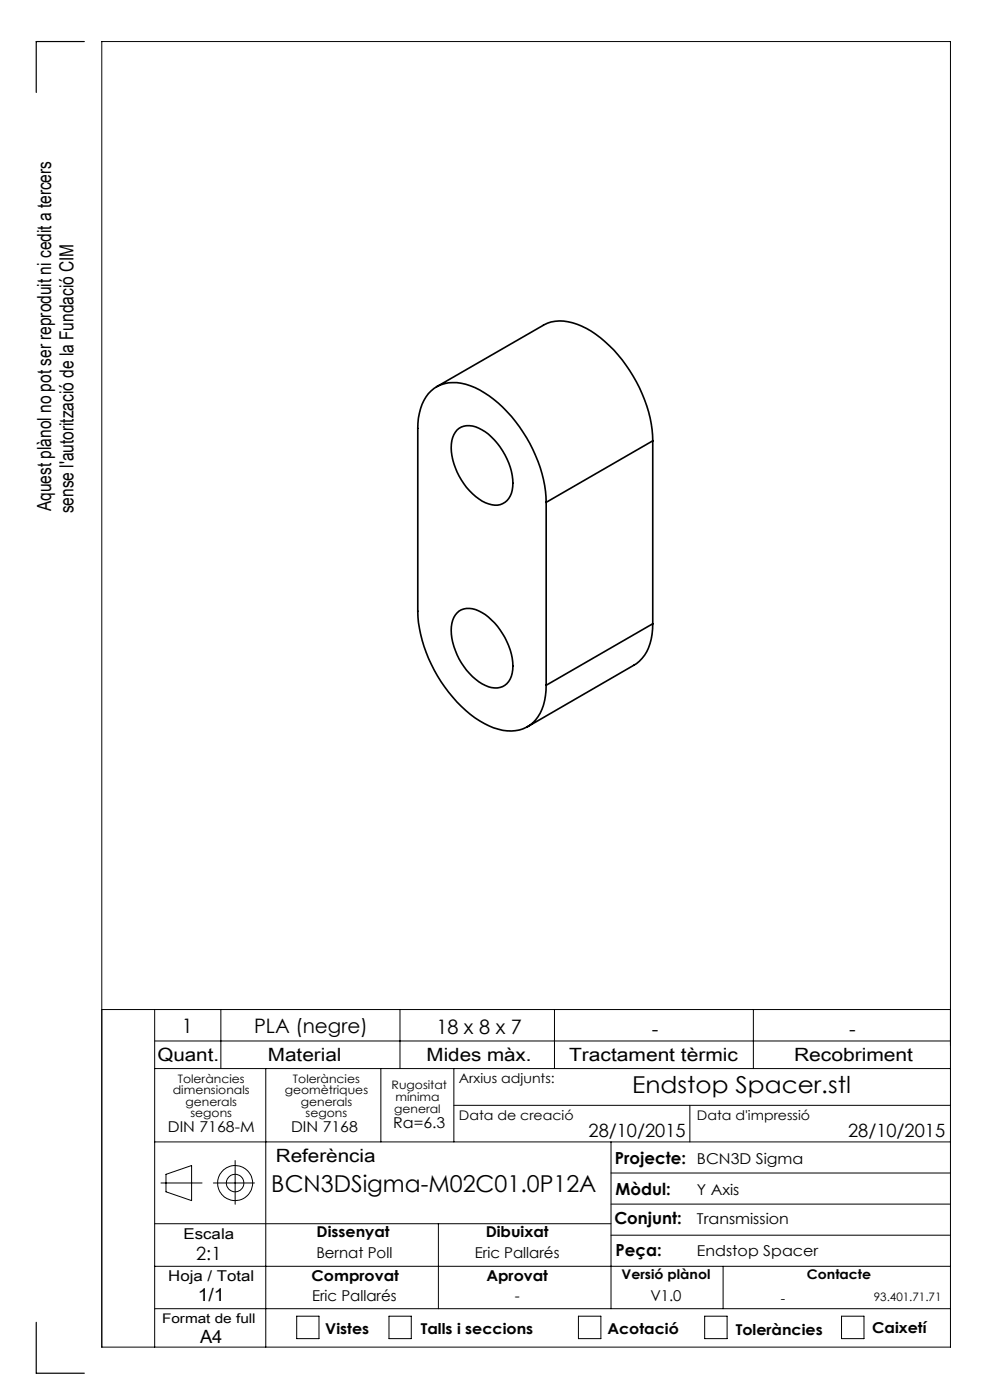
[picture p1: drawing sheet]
<svg xmlns="http://www.w3.org/2000/svg" width="210mm" height="297mm" viewBox="0 0 210 297" stroke-linecap="round" stroke-linejoin="round" font-family="sans-serif">
<g fill="none" stroke="#000" stroke-width=".21">
<path d="M21.6 214.2h180M32.8 214.2v71.6M46.8 214.2v12.5M84.8 214.2v12.5M117.6 214.2v12.5M159.8 214.2v12.5M32.8 220.8h168.8M32.8 226.7h168.8M56.4 226.7v59.1M80.8 226.7v15.5M96.3 226.7v15.5M96.3 234.5h105.3"/>
<path d="M146.3 234.5v7.7M32.8 259.6h96.8M32.8 242.2h168.8M34.1 251h8.8M35.2 249.1l5.4-1.8v7.4l-5.4-1.9zM45.3 251h8.7M49.9 246.2v9.3M93 259.6v18M129.6 242.2v35.4M129.6 255.4h72M129.6 248.8h72M32.8 277.6h168.8"/>
<path d="M32.8 268.6h168.8M62.9 279.2h4.8v4.8h-4.8zM82.5 279.2h4.7v4.8h-4.7zM122.7 279.2h4.8v4.8h-4.8zM129.6 262h72M149.5 279.2h4.7v4.8h-4.7zM153.4 268.6v9M178.5 279.2h4.8v4.8h-4.8zM21.6 285.8h180v-277h-180v277"/>
<circle cx="49.9" cy="251" r="3.7"/>
<circle cx="49.9" cy="251" r="1.86"/>
</g>
<path d="M17.9 8.8h-10.2v10.8M7.7 280.5v10.8h10.2" fill="none" stroke="#000" stroke-width=".25"/>
<path d="M92.6 82.1l22.7-13.1a8.6 8.6 0 0 1 8.1 .2 27.5 27.5 0 0 1 12.8 14.3 25.2 25.2 0 0 1 2.3 10M96.9 91.2a4.2 4.2 0 0 1 5.3 0 14.2 14.2 0 0 1 6.6 12.1 3.8 3.8 0 0 1-5.9 3.3 14 14 0 0 1-7.2-12.4 5.1 5.1 0 0 1 1.2-3zM138.5 93.5l-22.6 13.1M138.5 93.5v38.8M115.9 106.6a29.9 29.9 0 0 0-14.2-23.9 9.4 9.4 0 0 0-8.9-.8 9.2 9.2 0 0 0-4.1 7.8l-.1 39.9a30.2 30.2 0 0 0 13.1 23.3 10.5 10.5 0 0 0 9.2 1.7 8.2 8.2 0 0 0 4.8-7l.2-2.2M115.9 106.6v38.8M96.9 130a4.1 4.1 0 0 1 5.3 0 14.2 14.2 0 0 1 6.6 12.1 3.8 3.8 0 0 1-5.9 3.3 13.6 13.6 0 0 1-7.1-13.1 4.3 4.3 0 0 1 1.1-2.3zM138.5 132.3a9.9 9.9 0 0 1-3.5 8.5l-23.1 13.4M138.5 132.3l-22.6 13.1" fill="none" stroke="#000" stroke-width=".35"/>
<g font-size="4.9">
<text x="134.1" y="231.8">Endstop Spacer.stl</text>
<text x="57.6" y="253">BCN3DSigma-M02C01.0P12A</text>
</g>
<g font-size="4.2">
<text x="38.6" y="219">1</text>
<text x="53.9" y="219.2">PLA (negre)</text>
<text x="92.6" y="219.4">18 x 8 x 7</text>
<text x="138.3" y="219.7">-</text>
<text x="180.1" y="219.7">-</text>
</g>
<g font-size="4.1">
<text x="10.9" y="108.4" transform="rotate(-90 10.9 108.4)">Aquest plànol no pot ser reproduit ni cedit a tercers</text>
<text x="15.6" y="108.9" transform="rotate(-90 15.6 108.9)">sense l'autorització de la Fundació CIM</text>
</g>
<g font-size="3.9">
<text x="33.4" y="225">Quant.</text>
<text x="56.8" y="225">Material</text>
<text x="90.5" y="225">Mides màx.</text>
<text x="120.7" y="225">Tractament tèrmic</text>
<text x="168.4" y="225">Recobriment</text>
<text x="124.8" y="241.3">28/10/2015</text>
<text x="179.9" y="241.3">28/10/2015</text>
<text x="58.5" y="246.5">Referència</text>
<text x="41.6" y="267.2">2:1</text>
<text x="41.9" y="276.1">1/1</text>
<text x="42.4" y="284.9">A4</text>
</g>
<g font-size="3.5">
<text x="130.5" y="246.8">Projecte:</text>
<text x="130.6" y="253.4">Mòdul:</text>
<text x="130.3" y="259.8">Conjunt:</text>
<text x="130.6" y="266.4">Peça:</text>
</g>
<g font-size="3.2">
<text x="83.4" y="239.3">Ra=6.3</text>
<text x="35.6" y="240.1">DIN 7168-M</text>
<text x="61.7" y="240.1">DIN 7168</text>
<text x="147.8" y="246.8">BCN3D Sigma</text>
<text x="147.8" y="253.4">Y Axis</text>
<text x="38.9" y="262.9">Escala</text>
<text x="67.2" y="262.5">Dissenyat</text>
<text x="103" y="262.5">Dibuixat</text>
<text x="147.8" y="259.8">Transmission</text>
<text x="67.1" y="266.8">Bernat Poll</text>
<text x="100.7" y="266.8">Eric Pallarés</text>
<text x="147.8" y="266.4">Endstop Spacer</text>
<text x="35.7" y="271.7">Hoja / Total</text>
<text x="66.1" y="271.7">Comprovat</text>
<text x="103.2" y="271.7">Aprovat</text>
<text x="66.2" y="276.1">Eric Pallarés</text>
<text x="109.2" y="276.1">-</text>
<text x="138" y="276.1">V1.0</text>
<text x="69" y="283.1">Vistes</text>
<text x="89.3" y="283.1">Talls i seccions</text>
<text x="128.8" y="283.1">Acotació</text>
<text x="156.1" y="283.2">Toleràncies</text>
<text x="185" y="282.8">Caixetí</text>
</g>
<g font-size="2.8">
<text x="97.3" y="229.6">Arxius adjunts:</text>
<text x="97.3" y="237.7">Data de creació</text>
<text x="147.8" y="237.7">Data d'impressió</text>
<text x="131.8" y="271.4">Versió plànol</text>
<text x="171.2" y="271.4">Contacte</text>
<text x="34.4" y="280.7">Format de full</text>
<text x="165.6" y="276.3">-</text>
</g>
<g font-size="2.5">
<text x="36.7" y="232.1">dimensionals</text>
<text x="37.7" y="229.6">Toleràncies</text>
<text x="60.4" y="232.1">geomètriques</text>
<text x="62.1" y="229.6">Toleràncies</text>
<text x="83.1" y="231">Rugositat</text>
<text x="83.9" y="233.5">mínima</text>
<text x="39.4" y="234.6">generals</text>
<text x="40.4" y="237.1">segons</text>
<text x="63.8" y="234.6">generals</text>
<text x="64.8" y="237.1">segons</text>
<text x="83.6" y="236.2">general</text>
<text x="185.4" y="276.1">93.401.71.71</text>
</g>
</svg>
